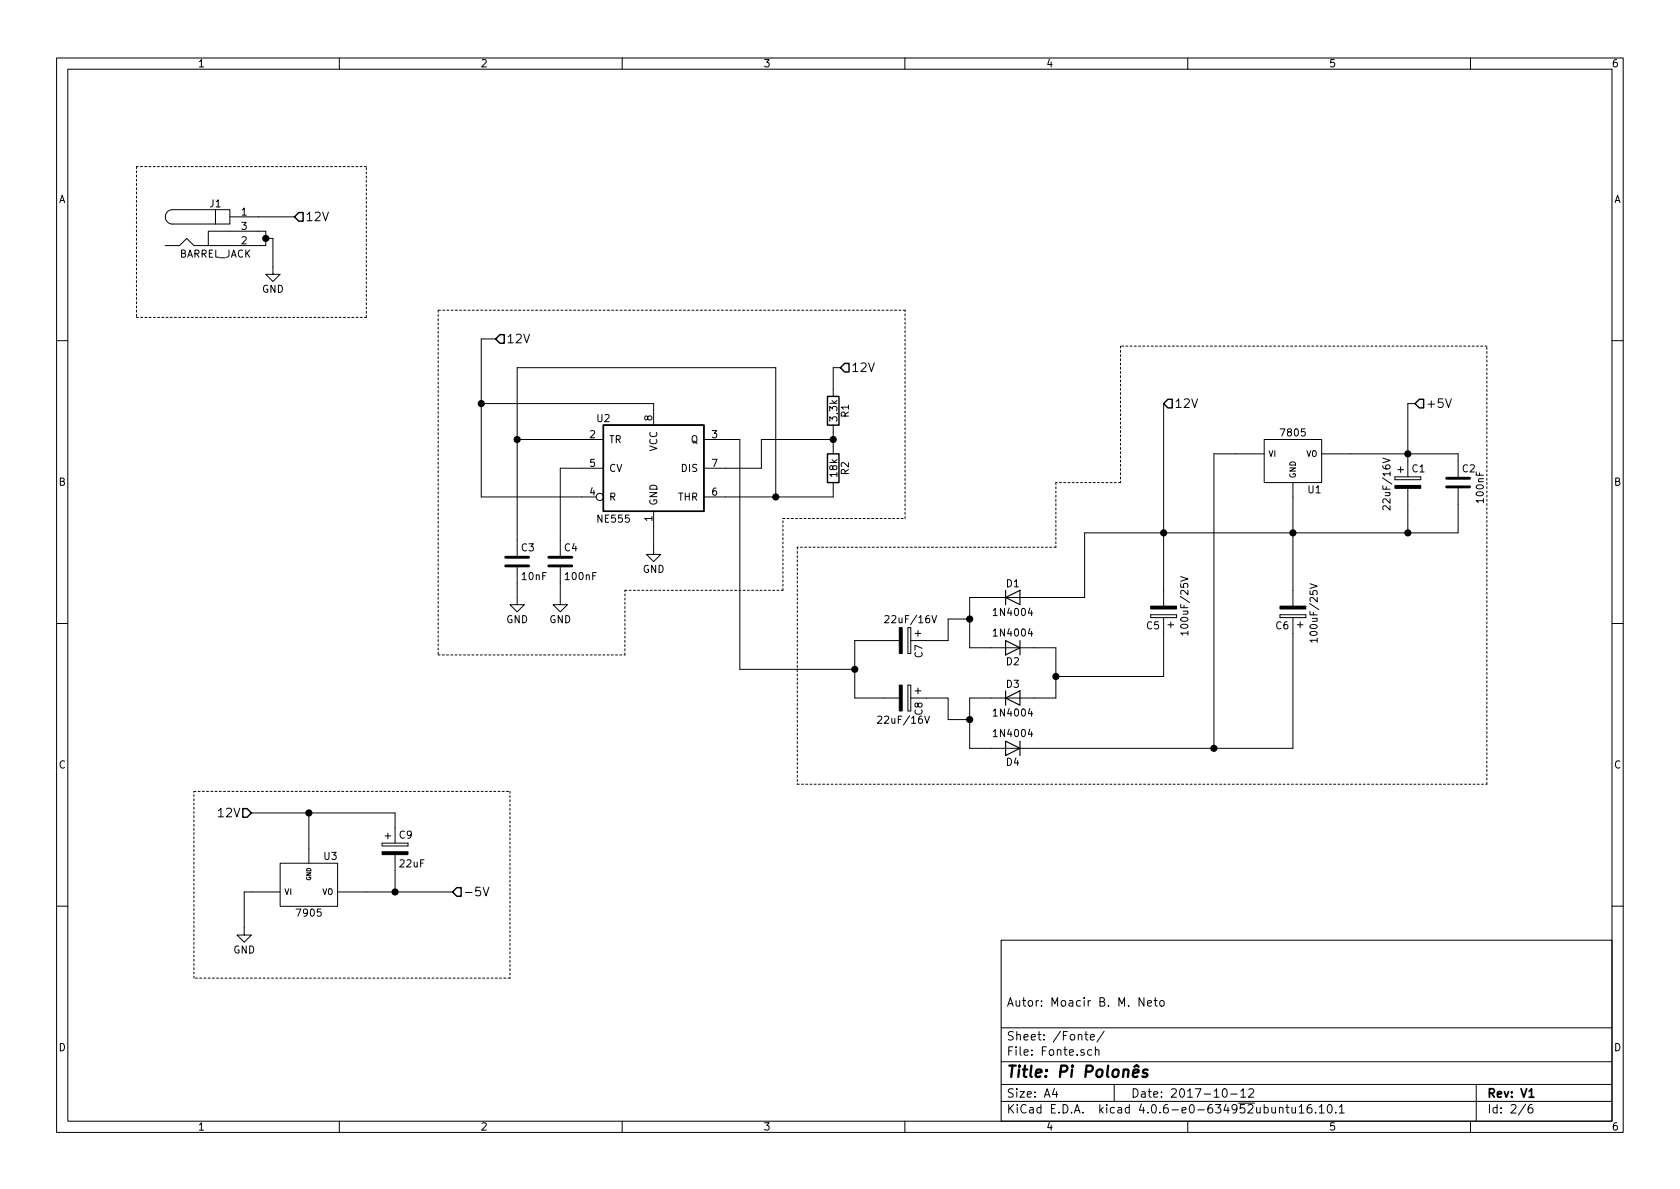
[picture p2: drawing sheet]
EESchema Schematic File Version 4
LIBS:detector_metais-cache
EELAYER 30 0
EELAYER END
$Descr A4 11693 8268
encoding utf-8
Sheet 2 6
Title "Pi Polonês"
Date "2017-10-12"
Rev "V1"
Comp ""
Comment1 "Autor: Moacir B. M. Neto"
Comment2 ""
Comment3 ""
Comment4 ""
$EndDescr
$Comp
L detector_metais-rescue:BARREL_JACK J1
U 1 1
P 1500 1600
AR Path="/59DFA391" Ref="J1"  Part="1" 
AR Path="/59DF3F23/59DFA391" Ref="J1"  Part="1" 
F 0 "J1" H 1500 1795 50  0000 C CNN
F 1 "BARREL_JACK" H 1500 1445 50  0000 C CNN
F 2 "Connector_BarrelJack:BarrelJack_Horizontal" H 1500 1600 50  0001 C CNN
F 3 "" H 1500 1600 50  0001 C CNN
	1    1500 1600
	1    0    0    -1  
$EndComp
$Comp
L power:GND #PWR01
U 1 1
P 1900 1850
F 0 "#PWR01" H 1900 1600 50  0001 C CNN
F 1 "GND" H 1900 1700 50  0000 C CNN
F 2 "" H 1900 1850 50  0001 C CNN
F 3 "" H 1900 1850 50  0001 C CNN
	1    1900 1850
	1    0    0    -1  
$EndComp
Text HLabel 2050 1500 2    60   Input ~ 0
12V
$Comp
L detector_metais-rescue:NE555 U2
U 1 1
P 4550 3250
F 0 "U2" H 4150 3600 50  0000 L CNN
F 1 "NE555" H 4150 2900 50  0000 L CNN
F 2 "Package_SO:SOIC-8_3.9x4.9mm_P1.27mm" H 4550 3250 50  0001 C CNN
F 3 "" H 4550 3250 50  0001 C CNN
	1    4550 3250
	1    0    0    -1  
$EndComp
$Comp
L detector_metais-rescue:CP C9
U 1 1
P 2750 5900
F 0 "C9" H 2775 6000 50  0000 L CNN
F 1 "22uF" H 2775 5800 50  0000 L CNN
F 2 "Capacitor_THT:C_Disc_D6.0mm_W2.5mm_P5.00mm" H 2788 5750 50  0001 C CNN
F 3 "Falta" H 2750 5900 50  0001 C CNN
	1    2750 5900
	1    0    0    -1  
$EndComp
$Comp
L detector_metais-rescue:D D1
U 1 1
P 7050 4150
F 0 "D1" H 7050 4250 50  0000 C CNN
F 1 "1N4004" H 7050 4050 50  0000 C CNN
F 2 "Diode_THT:D_DO-41_SOD81_P2.54mm_Vertical_AnodeUp" H 7050 4150 50  0001 C CNN
F 3 "" H 7050 4150 50  0001 C CNN
F 4 "MC01W08051180R" H 7050 4150 50  0001 C CNN "P/N"
	1    7050 4150
	1    0    0    -1  
$EndComp
$Comp
L detector_metais-rescue:7905 U3
U 1 1
P 2150 6150
F 0 "U3" H 2300 5955 50  0000 C CNN
F 1 "7905" H 2150 6350 50  0000 C CNN
F 2 "Package_TO_SOT_THT:TO-220-3_Vertical" H 2150 6150 50  0001 C CNN
F 3 "" H 2150 6150 50  0001 C CNN
	1    2150 6150
	1    0    0    1   
$EndComp
$Comp
L detector_metais-rescue:7805 U1
U 1 1
P 9000 3200
AR Path="/59DFCC0D" Ref="U1"  Part="1" 
AR Path="/59DF3F23/59DFCC0D" Ref="U1"  Part="1" 
F 0 "U1" H 9150 3004 50  0000 C CNN
F 1 "7805" H 9000 3400 50  0000 C CNN
F 2 "Package_TO_SOT_THT:TO-220-3_Vertical" H 9000 3200 50  0001 C CNN
F 3 "" H 9000 3200 50  0001 C CNN
	1    9000 3200
	1    0    0    -1  
$EndComp
$Comp
L power:GND #PWR02
U 1 1
P 4550 3800
F 0 "#PWR02" H 4550 3550 50  0001 C CNN
F 1 "GND" H 4550 3650 50  0000 C CNN
F 2 "" H 4550 3800 50  0001 C CNN
F 3 "" H 4550 3800 50  0001 C CNN
	1    4550 3800
	1    0    0    -1  
$EndComp
$Comp
L detector_metais-rescue:C C4
U 1 1
P 3900 3900
F 0 "C4" H 3925 4000 50  0000 L CNN
F 1 "100nF" H 3925 3800 50  0000 L CNN
F 2 "Capacitor_THT:C_Disc_D4.3mm_W1.9mm_P5.00mm" H 3938 3750 50  0001 C CNN
F 3 "" H 3900 3900 50  0001 C CNN
	1    3900 3900
	1    0    0    -1  
$EndComp
$Comp
L power:GND #PWR04
U 1 1
P 3900 4150
F 0 "#PWR04" H 3900 3900 50  0001 C CNN
F 1 "GND" H 3900 4000 50  0000 C CNN
F 2 "" H 3900 4150 50  0001 C CNN
F 3 "" H 3900 4150 50  0001 C CNN
	1    3900 4150
	1    0    0    -1  
$EndComp
$Comp
L detector_metais-rescue:C C3
U 1 1
P 3600 3900
F 0 "C3" H 3625 4000 50  0000 L CNN
F 1 "10nF" H 3625 3800 50  0000 L CNN
F 2 "Capacitor_THT:C_Disc_D4.3mm_W1.9mm_P5.00mm" H 3638 3750 50  0001 C CNN
F 3 "Falta" H 3600 3900 50  0001 C CNN
	1    3600 3900
	1    0    0    -1  
$EndComp
$Comp
L power:GND #PWR03
U 1 1
P 3600 4150
F 0 "#PWR03" H 3600 3900 50  0001 C CNN
F 1 "GND" H 3600 4000 50  0000 C CNN
F 2 "" H 3600 4150 50  0001 C CNN
F 3 "" H 3600 4150 50  0001 C CNN
	1    3600 4150
	1    0    0    -1  
$EndComp
$Comp
L detector_metais-rescue:R R1
U 1 1
P 5800 2850
F 0 "R1" V 5880 2850 50  0000 C CNN
F 1 "3,3k" V 5800 2850 50  0000 C CNN
F 2 "Resistor_SMD:R_0805_2012Metric_Pad1.15x1.40mm_HandSolder" V 5730 2850 50  0001 C CNN
F 3 "" H 5800 2850 50  0001 C CNN
F 4 "RC0805FR-073K3L" H 5800 2850 50  0001 C CNN "P/N"
	1    5800 2850
	1    0    0    -1  
$EndComp
$Comp
L detector_metais-rescue:R R2
U 1 1
P 5800 3250
F 0 "R2" V 5880 3250 50  0000 C CNN
F 1 "18k" V 5800 3250 50  0000 C CNN
F 2 "Resistor_SMD:R_0805_2012Metric_Pad1.15x1.40mm_HandSolder" V 5730 3250 50  0001 C CNN
F 3 "" H 5800 3250 50  0001 C CNN
F 4 "RR1220P-183-B-T5" H 5800 3250 50  0001 C CNN "P/N"
	1    5800 3250
	1    0    0    -1  
$EndComp
Text HLabel 5850 2550 2    60   Input ~ 0
12V
Text HLabel 3450 2350 2    60   Input ~ 0
12V
$Comp
L detector_metais-rescue:CP C7
U 1 1
P 6300 4450
F 0 "C7" H 6325 4550 50  0000 L CNN
F 1 "22uF/16V" V 6150 4300 50  0000 L CNN
F 2 "Capacitor_THT:CP_Radial_D5.0mm_P2.50mm" H 6338 4300 50  0001 C CNN
F 3 "" H 6300 4450 50  0001 C CNN
	1    6300 4450
	0    1    1    0   
$EndComp
$Comp
L detector_metais-rescue:CP C8
U 1 1
P 6300 4850
F 0 "C8" H 6325 4950 50  0000 L CNN
F 1 "22uF/16V" V 6450 4650 50  0000 L CNN
F 2 "Capacitor_THT:CP_Radial_D5.0mm_P2.50mm" H 6338 4700 50  0001 C CNN
F 3 "" H 6300 4850 50  0001 C CNN
	1    6300 4850
	0    1    1    0   
$EndComp
$Comp
L detector_metais-rescue:D D3
U 1 1
P 7050 4850
F 0 "D3" H 7050 4950 50  0000 C CNN
F 1 "1N4004" H 7050 4750 50  0000 C CNN
F 2 "Diode_THT:D_DO-41_SOD81_P2.54mm_Vertical_AnodeUp" H 7050 4850 50  0001 C CNN
F 3 "" H 7050 4850 50  0001 C CNN
F 4 "MC01W08051180R" H 7050 4850 50  0001 C CNN "P/N"
	1    7050 4850
	1    0    0    -1  
$EndComp
$Comp
L detector_metais-rescue:D D2
U 1 1
P 7050 4500
F 0 "D2" H 7050 4600 50  0000 C CNN
F 1 "1N4004" H 7050 4400 50  0000 C CNN
F 2 "Diode_THT:D_DO-41_SOD81_P2.54mm_Vertical_AnodeUp" H 7050 4500 50  0001 C CNN
F 3 "" H 7050 4500 50  0001 C CNN
F 4 "MC01W08051180R" H 7050 4500 50  0001 C CNN "P/N"
	1    7050 4500
	-1   0    0    1   
$EndComp
$Comp
L detector_metais-rescue:D D4
U 1 1
P 7050 5200
F 0 "D4" H 7050 5300 50  0000 C CNN
F 1 "1N4004" H 7050 5100 50  0000 C CNN
F 2 "Diode_THT:D_DO-41_SOD81_P2.54mm_Vertical_AnodeUp" H 7050 5200 50  0001 C CNN
F 3 "" H 7050 5200 50  0001 C CNN
F 4 "MC01W08051180R" H 7050 5200 50  0001 C CNN "P/N"
	1    7050 5200
	-1   0    0    1   
$EndComp
$Comp
L detector_metais-rescue:CP C5
U 1 1
P 8100 4250
F 0 "C5" H 8125 4350 50  0000 L CNN
F 1 "100uF/25V" V 7950 4000 50  0000 L CNN
F 2 "Capacitor_THT:CP_Radial_D6.3mm_P2.50mm" H 8138 4100 50  0001 C CNN
F 3 "" H 8100 4250 50  0001 C CNN
	1    8100 4250
	-1   0    0    1   
$EndComp
Text HLabel 8100 2800 2    60   Input ~ 0
12V
$Comp
L detector_metais-rescue:CP C6
U 1 1
P 9000 4250
F 0 "C6" H 9025 4350 50  0000 L CNN
F 1 "100uF/25V" V 8850 4050 50  0000 L CNN
F 2 "Capacitor_THT:CP_Radial_D6.3mm_P2.50mm" H 9038 4100 50  0001 C CNN
F 3 "" H 9000 4250 50  0001 C CNN
	1    9000 4250
	-1   0    0    1   
$EndComp
$Comp
L detector_metais-rescue:CP C1
U 1 1
P 9800 3350
F 0 "C1" H 9825 3450 50  0000 L CNN
F 1 "22uF/16V" V 9650 3150 50  0000 L CNN
F 2 "Capacitor_THT:CP_Radial_D5.0mm_P2.50mm" H 9838 3200 50  0001 C CNN
F 3 "" H 9800 3350 50  0001 C CNN
	1    9800 3350
	1    0    0    -1  
$EndComp
$Comp
L detector_metais-rescue:C C2
U 1 1
P 10150 3350
F 0 "C2" H 10175 3450 50  0000 L CNN
F 1 "100nF" V 10300 3200 50  0000 L CNN
F 2 "Capacitor_THT:C_Disc_D4.3mm_W1.9mm_P5.00mm" H 10188 3200 50  0001 C CNN
F 3 "" H 10150 3350 50  0001 C CNN
	1    10150 3350
	1    0    0    -1  
$EndComp
Text HLabel 9850 2800 2    60   Input ~ 0
+5V
Text HLabel 1750 5650 0    60   Input ~ 0
12V
Wire Wire Line
	1800 1600 1850 1600
Wire Wire Line
	1850 1600 1850 1650
Wire Wire Line
	1850 1700 1800 1700
Wire Wire Line
	1900 1850 1900 1650
Wire Wire Line
	1900 1650 1850 1650
Connection ~ 1850 1650
Wire Wire Line
	4550 3650 4550 3800
Wire Wire Line
	3900 3750 3900 3250
Wire Wire Line
	3900 3250 4050 3250
Wire Wire Line
	3900 4150 3900 4050
Wire Wire Line
	3600 2550 3600 3050
Wire Wire Line
	3600 3050 4050 3050
Wire Wire Line
	3600 4150 3600 4050
Wire Wire Line
	3600 2550 5400 2550
Wire Wire Line
	5400 2550 5400 3450
Wire Wire Line
	5050 3450 5400 3450
Connection ~ 3600 3050
Connection ~ 5400 3450
Wire Wire Line
	5800 3450 5800 3400
Wire Wire Line
	5800 3000 5800 3050
Wire Wire Line
	5800 3050 5300 3050
Wire Wire Line
	5300 3050 5300 3250
Wire Wire Line
	5300 3250 5050 3250
Connection ~ 5800 3050
Wire Wire Line
	5800 2700 5800 2550
Wire Wire Line
	5800 2550 5850 2550
Wire Wire Line
	3350 3450 4050 3450
Wire Wire Line
	3350 2350 3350 2800
Wire Wire Line
	3450 2350 3350 2350
Wire Wire Line
	4550 2850 4550 2800
Wire Wire Line
	4550 2800 3350 2800
Connection ~ 3350 2800
Wire Wire Line
	5050 3050 5150 3050
Wire Wire Line
	5950 4450 5950 4650
Wire Wire Line
	5950 4450 6150 4450
Wire Wire Line
	5950 4850 6150 4850
Wire Wire Line
	5150 3050 5150 4650
Wire Wire Line
	5150 4650 5950 4650
Connection ~ 5950 4650
Wire Wire Line
	6900 4150 6750 4150
Wire Wire Line
	6750 4150 6750 4300
Wire Wire Line
	6750 4500 6900 4500
Wire Wire Line
	6900 4850 6750 4850
Wire Wire Line
	6750 4850 6750 5000
Wire Wire Line
	6750 5200 6900 5200
Wire Wire Line
	6450 4850 6600 4850
Wire Wire Line
	6600 4850 6600 5000
Wire Wire Line
	6600 5000 6750 5000
Connection ~ 6750 5000
Wire Wire Line
	6450 4450 6600 4450
Wire Wire Line
	6600 4450 6600 4300
Wire Wire Line
	6600 4300 6750 4300
Connection ~ 6750 4300
Wire Wire Line
	7200 4500 7350 4500
Wire Wire Line
	7350 4500 7350 4700
Wire Wire Line
	7350 4850 7200 4850
Wire Wire Line
	7200 4150 7550 4150
Wire Wire Line
	8100 4400 8100 4700
Wire Wire Line
	8100 4700 7350 4700
Connection ~ 7350 4700
Wire Wire Line
	9000 3450 9000 3700
Wire Wire Line
	9000 4400 9000 5200
Wire Wire Line
	9000 5200 8450 5200
Wire Wire Line
	8100 4100 8100 3700
Wire Wire Line
	7550 4150 7550 3700
Wire Wire Line
	7550 3700 8100 3700
Connection ~ 8100 3700
Connection ~ 9000 3700
Wire Wire Line
	8600 3150 8450 3150
Wire Wire Line
	8450 3150 8450 5200
Connection ~ 8450 5200
Wire Wire Line
	9800 2800 9800 3150
Wire Wire Line
	10150 3150 10150 3200
Connection ~ 9800 3150
Wire Wire Line
	10150 3700 10150 3500
Wire Wire Line
	9800 3500 9800 3700
Connection ~ 9800 3700
Wire Wire Line
	9850 2800 9800 2800
Wire Notes Line
	5550 3800 5550 5450
Wire Notes Line
	5550 5450 10350 5450
Wire Notes Line
	10350 5450 10350 2400
Wire Notes Line
	10350 2400 7800 2400
Wire Notes Line
	7800 2400 7800 3350
Wire Notes Line
	7800 3350 7350 3350
Wire Notes Line
	7350 3350 7350 3800
Wire Notes Line
	7350 3800 5550 3800
Wire Notes Line
	3050 2150 3050 4550
Wire Notes Line
	3050 4550 4350 4550
Wire Notes Line
	4350 4550 4350 4100
Wire Notes Line
	4350 4100 5450 4100
Wire Notes Line
	5450 4100 5450 3600
Wire Notes Line
	5450 3600 6300 3600
Wire Notes Line
	6300 3600 6300 2150
Wire Notes Line
	6300 2150 3050 2150
Wire Notes Line
	950  1150 950  2200
Wire Notes Line
	950  2200 2550 2200
Wire Notes Line
	2550 2200 2550 1150
Wire Notes Line
	2550 1150 950  1150
Wire Wire Line
	2750 6050 2750 6200
Wire Wire Line
	2550 6200 2750 6200
Wire Wire Line
	2750 5650 2750 5750
Wire Wire Line
	1750 5650 2150 5650
Wire Wire Line
	2150 5650 2150 5900
Connection ~ 2150 5650
$Comp
L power:GND #PWR05
U 1 1
P 1700 6450
F 0 "#PWR05" H 1700 6200 50  0001 C CNN
F 1 "GND" H 1700 6300 50  0000 C CNN
F 2 "" H 1700 6450 50  0001 C CNN
F 3 "" H 1700 6450 50  0001 C CNN
	1    1700 6450
	1    0    0    -1  
$EndComp
Wire Wire Line
	1750 6200 1700 6200
Wire Wire Line
	1700 6200 1700 6450
Text HLabel 3150 6200 2    60   Input ~ 0
-5V
Connection ~ 2750 6200
Wire Notes Line
	1350 5500 3550 5500
Wire Notes Line
	3550 5500 3550 6800
Wire Notes Line
	3550 6800 1350 6800
Wire Notes Line
	1350 6800 1350 5500
Wire Wire Line
	2050 1500 1800 1500
Wire Wire Line
	1850 1650 1850 1700
Wire Wire Line
	3600 3050 3600 3750
Wire Wire Line
	5400 3450 5800 3450
Wire Wire Line
	5800 3050 5800 3100
Wire Wire Line
	3350 2800 3350 3450
Wire Wire Line
	5950 4650 5950 4850
Wire Wire Line
	6750 5000 6750 5200
Wire Wire Line
	6750 4300 6750 4500
Wire Wire Line
	7350 4700 7350 4850
Wire Wire Line
	8100 3700 8100 2800
Wire Wire Line
	8100 3700 9000 3700
Wire Wire Line
	9000 3700 9000 4100
Wire Wire Line
	9000 3700 9800 3700
Wire Wire Line
	8450 5200 7200 5200
Wire Wire Line
	9800 3150 9800 3200
Wire Wire Line
	9800 3150 10150 3150
Wire Wire Line
	9800 3700 10150 3700
Wire Wire Line
	2150 5650 2750 5650
Wire Wire Line
	2750 6200 3150 6200
Wire Wire Line
	9400 3150 9800 3150
$EndSCHEMATC
